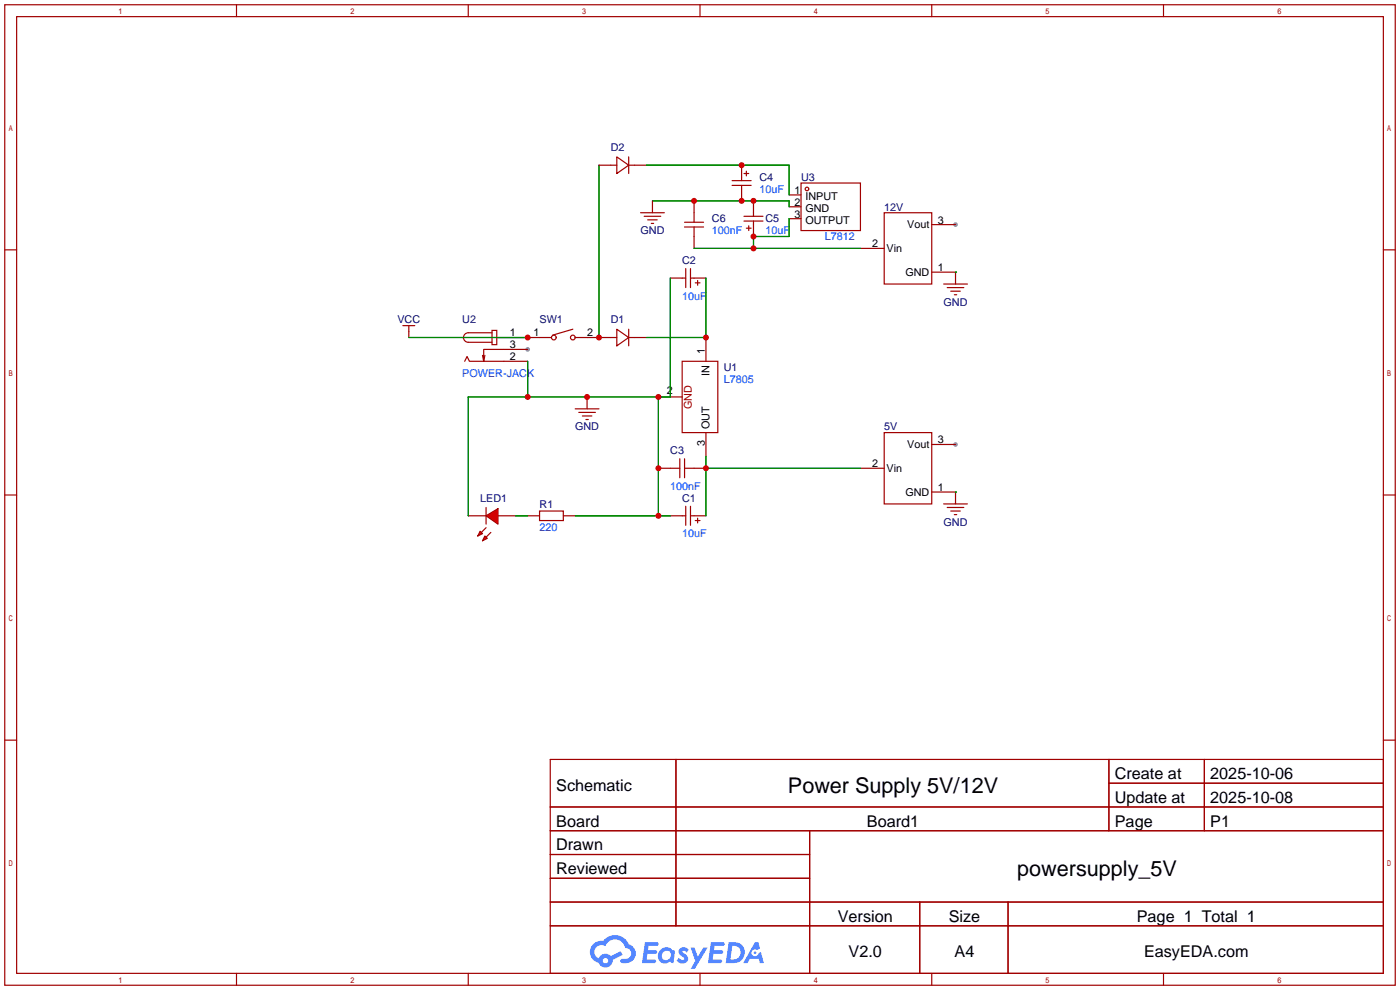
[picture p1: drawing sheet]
<svg xmlns="http://www.w3.org/2000/svg" width="299mm" height="212mm" viewBox="0 0 299 212" stroke-linecap="round" stroke-linejoin="round" font-family="sans-serif">
<g fill="#999">
<circle cx="112.8" cy="74.7" r=".51"/>
<circle cx="204.2" cy="48" r=".51"/>
<circle cx="204.2" cy="95" r=".51"/>
</g>
<g fill="none" stroke="#a10000" stroke-width=".25">
<path d="M1 1h297.2v209.6h-297.2zM3.6 3.6h292.1v204.4h-292.1zM50.5 1v2.6M100.1 1v2.6M149.6 1v2.6M199.1 1v2.6M248.7 1v2.6M1 53.4h2.6M295.7 53.4h2.5M1 105.8h2.6M295.7 105.8h2.5M1 158.2h2.6"/>
<path d="M295.7 158.2h2.5M117.6 162.3h178.1v45.7h-178.1zM117.6 172.5h178.1M117.6 177.5h178.1M144.5 162.3v35.6M173 177.5v30.5M237 162.3v15.2M237 167.4h58.7M257.4 162.3v15.2M117.6 182.6h55.4M117.6 192.8h178.1M117.6 187.7h55.4"/>
<path d="M117.6 197.9h178.1M196.6 192.8v15.2M215.4 192.8v15.2M50.5 208v2.6M100.1 208v2.6M149.6 208v2.6M199.1 208v2.6M248.7 208v2.6"/>
</g>
<g fill="#5487ff">
<path d="M145.3 202.7a1.3 1.3 0 0 1 1.9 .3l-.4 .6a.54 .54 0 0 0-.9-.2l.1 .2a1.34 1.34 0 0 1 .9 1.8 1.47 1.47 0 0 1-2.3-.1l.5-.6 .8 .5a.31 .31 0 0 0 .4-.3 .31 .31 0 0 0-.3-.4 1.12 1.12 0 0 1-.7-1.8z"/>
<path d="M147.6 202.5h.9l.6 2 1.2-2h.9l-2.7 4.6h-.9l1-1.7z"/>
<path d="M137.8 201.4h1.7a1.31 1.31 0 0 1 1.2 .2 .4 .4 0 0 1-.3 .5l-1.8 .1-.1 .9h1.6a.4 .4 0 0 1 .4 .4 .4 .4 0 0 1-.5 .4h-1.6l-.2 1.2h1.4a.46 .46 0 0 1 .5 0 .46 .46 0 0 1 .1 .5l-.4 .2h-2.6z"/>
<path d="M151.9 201.4h1.7a1.32 1.32 0 0 1 1.2 .2 .39 .39 0 0 1-.3 .5l-1.8 .1-.1 .9h1.6a.4 .4 0 0 1 .4 .4 .4 .4 0 0 1-.4 .4h-1.7l-.2 1.2h1.4a.46 .46 0 0 1 .5 0 .46 .46 0 0 1 .1 .5l-.4 .2h-2.6z"/>
<path d="M161.3 201.4h.8l.3 1.3-.6 .4a.75 .75 0 0 0-1.1 .3 .75 .75 0 0 0 .5 1 .75 .75 0 0 0 .9-.7l.5-.2 .6 2.3h-.8l-.3-.9h-1.8l-.5 .9h-1z"/>
<path d="M155.7 201.4l-.6 4.4h1.5a2.27 2.27 0 0 0 2.6-2.2 2.27 2.27 0 0 0-2.7-2.2zM156.5 202.1a1.5 1.5 0 0 1 1.8 1.6 1.5 1.5 0 0 1-1.9 1.4h-.3z"/>
<path d="M141.2 203a1.6 1.6 0 0 0-.3 2.3 1.6 1.6 0 0 0 2.3 .2l.7 .3 .3-2.4-.1-.3-.5-.1a1.58 1.58 0 0 0-2.4 0zM141.8 203.5a.98 .98 0 0 1 1.6 .4 .98 .98 0 0 1-1.1 1.3 .94 .94 0 0 1-.9-.7 .94 .94 0 0 1 .4-1z"/>
<path d="M126.8 201.8a2.37 2.37 0 0 0 1.1 4 1.54 1.54 0 0 0 1.8 1 1.54 1.54 0 0 0 1.2-1.6l2.2-1.1-.5-.8-2 1a1.57 1.57 0 0 0-2.7 .5 1.5 1.5 0 0 1-.7-2.1 1.5 1.5 0 0 1 2.2-.5 2.23 2.23 0 0 1 2.3-1.4 2.23 2.23 0 0 1 2 1.8 1.16 1.16 0 0 1 1.2 1.1 1.16 1.16 0 0 1-1.1 1.2h-.7a.47 .47 0 0 0-.5 .4 .47 .47 0 0 0 .4 .5 2.17 2.17 0 0 0 2.5-.9 2.17 2.17 0 0 0-.3-2.7l-.8-.4a3.2 3.2 0 0 0-5.5-.7l-1.1 .1zM128.8 205.3a.6 .6 0 0 1 1.2 0 .6 .6 0 0 1-1.2 0z"/>
<circle cx="161.4" cy="203.6" r=".28"/>
</g>
<path d="M128 72.1h3.8M131.8 70.4l2.6 1.7-2.6 1.8zM134.4 72.1h3.8M134.4 70.4v3.5M100.1 110.2h3.8M103.9 108.5v3.5M106.4 110.2h3.8M112.8 110.2h2.5M115.3 109.2h5.1v2.1h-5.1zM120.4 110.2h2.5" fill="none" stroke="#a10000" stroke-width=".25"/>
<g fill="#f00" stroke="#a10000" stroke-width=".25">
<path d="M103.9 110.2l2.5-1.5v3.3z"/>
<path d="M103.6 114.6l.5 .5-1 .5z"/>
<path d="M102.6 113.5l.5 .5-1 .6z"/>
</g>
<g fill="none" stroke="#a10000" stroke-width=".25">
<path d="M128 35.3h3.8M131.8 33.5l2.6 1.8-2.6 1.8zM134.4 35.3h3.8M134.4 33.5v3.6M156.5 38.6h4M156.5 39.6h4M158.5 35.3v3.3M158.5 39.6v3.3M159 37.1h1M159.5 36.6v1M171.2 39.1h12.7v10.2h-12.7zM136.9 45.5h5.1"/>
<path d="M137.7 46.2h3.5M138.4 47h2.1M139.2 47.8h.5M139.4 42.9v2.6M143.3 59.4h3.3M146.3 48.5h4.1M146.3 47.5h4.1M146.6 57.4v4.1M147.6 59.4h3.3M147.6 57.4v4.1M148.3 42.9v4.6M148.3 48.5v4.6"/>
<path d="M149.1 59.9v1.1M159 47.2h4.1M159 46.2h4.1M159.5 48.8h1M160 48.3v1M161 42.9v3.3M161 47.2v3.3M168.7 46.7h2.5M168.7 44.2h2.5M168.7 41.7h2.5M183.9 53.1h5.1M189 45.5h10.1v15.2h-10.1z"/>
<path d="M199.1 58.2h5.1v2.5M199.1 48h5.1M86.1 69.6h2.5M87.4 69.6v2.5M99.3 77.2l.5-1 .5 1h12.5M103.6 75.9l-.2 1.3M105.2 70.6h1v3.1h-1zM105.2 71.1h-5.1a1.02 1.02 0 0 0-1 1 1.02 1.02 0 0 0 1 1.1h5.1M106.2 72.1h11.7M112.8 74.7h-9.4v2.5l-.3-1.3M122.4 70.4l-4.3 1.2M122.9 72.1h5.1"/>
<path d="M145.8 77.2h7.6v15.3h-7.6zM148.6 60.5h1M150.9 72.1v5.1M201.7 60.7h5.1M202.4 61.5h3.6M203.2 62.2h2M204 63h.5M122.9 87.4h5.1M123.7 88.1h3.6M124.5 88.9h2M125.2 89.7h.5M125.5 84.8v2.6"/>
<path d="M140.7 84.8h5.1M145.3 98v4.1M146.3 98v4.1M150.9 92.5v5M189 92.5h10.1v15.2h-10.1zM199.1 95h5.1M103.9 112.8l-1 1M104.9 113.8l-1 1M140.7 100.1h4.6M143.3 110.2h3.3M146.3 100.1h4.6M146.6 108.2v4.1"/>
<path d="M147.6 108.2v4.1M147.6 110.2h3.3M148.6 111.3h1M149.1 110.7v1.1M183.9 100.1h5.1M199.1 105.2h5.1v2.5M201.7 107.7h5.1M202.4 108.5h3.6M203.2 109.2h2M204 110h.5"/>
<circle cx="172.5" cy="40.4" r=".38"/>
<circle cx="118.4" cy="72.1" r=".51"/>
<circle cx="122.4" cy="72.1" r=".51"/>
</g>
<g fill="none" stroke="#008700" stroke-width=".25">
<path d="M128 35.3v36.8M138.2 35.3h30.5v6.4M139.4 42.9h29.3v1.3M143.3 59.4v25.4h-43.2v25.4M148.3 53.1h35.6M150.9 59.4v12.7h-12.7M168.7 46.7v3.8h-7.7v2.6M204.2 58.2h.1M87.4 72.1h25.4M112.8 77.2v7.6M140.7 84.8v25.4M150.9 97.5v12.7"/>
<path d="M110.2 110.2h2.6M122.9 110.2h20.4M150.9 100.1h33M204.2 105.2h.1"/>
</g>
<g fill="#c00">
<circle cx="112.8" cy="72.1" r=".63"/>
<circle cx="150.9" cy="72.1" r=".63"/>
<circle cx="140.7" cy="110.2" r=".63"/>
<circle cx="140.7" cy="100.1" r=".63"/>
<circle cx="140.7" cy="84.8" r=".63"/>
<circle cx="125.5" cy="84.8" r=".63"/>
<circle cx="112.8" cy="84.8" r=".63"/>
<circle cx="128" cy="72.1" r=".63"/>
<circle cx="148.3" cy="42.9" r=".63"/>
<circle cx="158.5" cy="42.9" r=".63"/>
<circle cx="161" cy="42.9" r=".63"/>
<circle cx="158.5" cy="35.3" r=".63"/>
<circle cx="161" cy="50.5" r=".63"/>
<circle cx="161" cy="53.1" r=".63"/>
<circle cx="150.9" cy="100.1" r=".63"/>
</g>
<g font-size="4.6">
<text x="168.4" y="169.4">Power Supply 5V/12V</text>
<text x="217.4" y="187.2">powersupply_5V</text>
</g>
<g font-size="3.5">
<text x="238.3" y="166.5">Create at</text>
<text x="258.7" y="166.5">2025-10-06</text>
<text x="118.9" y="169.1">Schematic</text>
<text x="238.3" y="171.6">Update at</text>
<text x="258.7" y="171.6">2025-10-08</text>
<text x="118.9" y="176.7">Board</text>
<text x="185.3" y="176.7">Board1</text>
<text x="238.3" y="176.7">Page</text>
<text x="258.7" y="176.7">P1</text>
<text x="118.9" y="181.8">Drawn</text>
<text x="118.9" y="186.8">Reviewed</text>
<text x="179.1" y="197">Version</text>
<text x="202.8" y="197">Size</text>
<text x="243" y="197">Page 1 Total 1</text>
<text x="181.4" y="204.6">V2.0</text>
<text x="204" y="204.6">A4</text>
<text x="244.5" y="204.6">EasyEDA.com</text>
</g>
<g font-size="2.3" fill="#000080">
<text x="130.6" y="32.3">D2</text>
<text x="162.3" y="38.7">C4</text>
<text x="171.2" y="38.7">U3</text>
<text x="152.1" y="47.5">C6</text>
<text x="163.6" y="47.5">C5</text>
<text x="189" y="45">12V</text>
<text x="136.9" y="50.1">GND</text>
<text x="145.8" y="56.4">C2</text>
<text x="201.7" y="65.3">GND</text>
<text x="84.9" y="69.1">VCC</text>
<text x="98.8" y="69.1">U2</text>
<text x="115.3" y="69.1">SW1</text>
<text x="130.6" y="69.1">D1</text>
<text x="154.7" y="79.3">U1</text>
<text x="122.9" y="92">GND</text>
<text x="189" y="92">5V</text>
<text x="143.3" y="97.1">C3</text>
<text x="102.6" y="107.2">LED1</text>
<text x="145.8" y="107.2">C1</text>
<text x="115.3" y="108.5">R1</text>
<text x="201.7" y="112.3">GND</text>
</g>
<g font-size="2.3" fill="#00f">
<text x="162.3" y="41.2">10uF</text>
<text x="152.1" y="50.1">100nF</text>
<text x="163.6" y="50.1">10uF</text>
<text x="176.3" y="51.4">L7812</text>
<text x="145.8" y="64.1">10uF</text>
<text x="98.8" y="80.6">POWER-JACK</text>
<text x="154.7" y="81.8">L7805</text>
<text x="143.3" y="104.7">100nF</text>
<text x="115.3" y="113.6">220</text>
<text x="145.8" y="114.9">10uF</text>
</g>
<g font-size="2.3">
<text x="169.8" y="41.4">1</text>
<text x="169.8" y="46.5">3</text>
<text x="169.8" y="44">2</text>
<text x="172.1" y="47.8">OUTPUT</text>
<text x="172.1" y="45.2">GND</text>
<text x="172.1" y="42.7">INPUT</text>
<text x="200.4" y="47.8">3</text>
<text x="186.4" y="52.9">2</text>
<text x="189.5" y="53.9">Vin</text>
<text x="193.9" y="48.8">Vout</text>
<text x="193.5" y="59">GND</text>
<text x="200.4" y="57.9">1</text>
<text x="109" y="71.9">1</text>
<text x="114" y="71.9">1</text>
<text x="125.5" y="71.9">2</text>
<text x="109" y="77">2</text>
<text x="109" y="74.4">3</text>
<text x="150.6" y="75.7" transform="rotate(-90 150.6 75.7)">1</text>
<text x="151.7" y="80.3" transform="rotate(-90 151.7 80.3)">IN</text>
<text x="142.5" y="84.1">2</text>
<text x="150.6" y="95.3" transform="rotate(-90 150.6 95.3)">3</text>
<text x="151.7" y="91.7" transform="rotate(-90 151.7 91.7)">OUT</text>
<text x="193.9" y="95.8">Vout</text>
<text x="200.4" y="94.8">3</text>
<text x="186.4" y="99.8">2</text>
<text x="189.5" y="100.9">Vin</text>
<text x="193.5" y="105.9">GND</text>
<text x="200.4" y="104.9">1</text>
</g>
<text font-size="2.3" fill="#a00000" x="147.9" y="87.4" transform="rotate(-90 147.9 87.4)">GND</text>
</svg>
